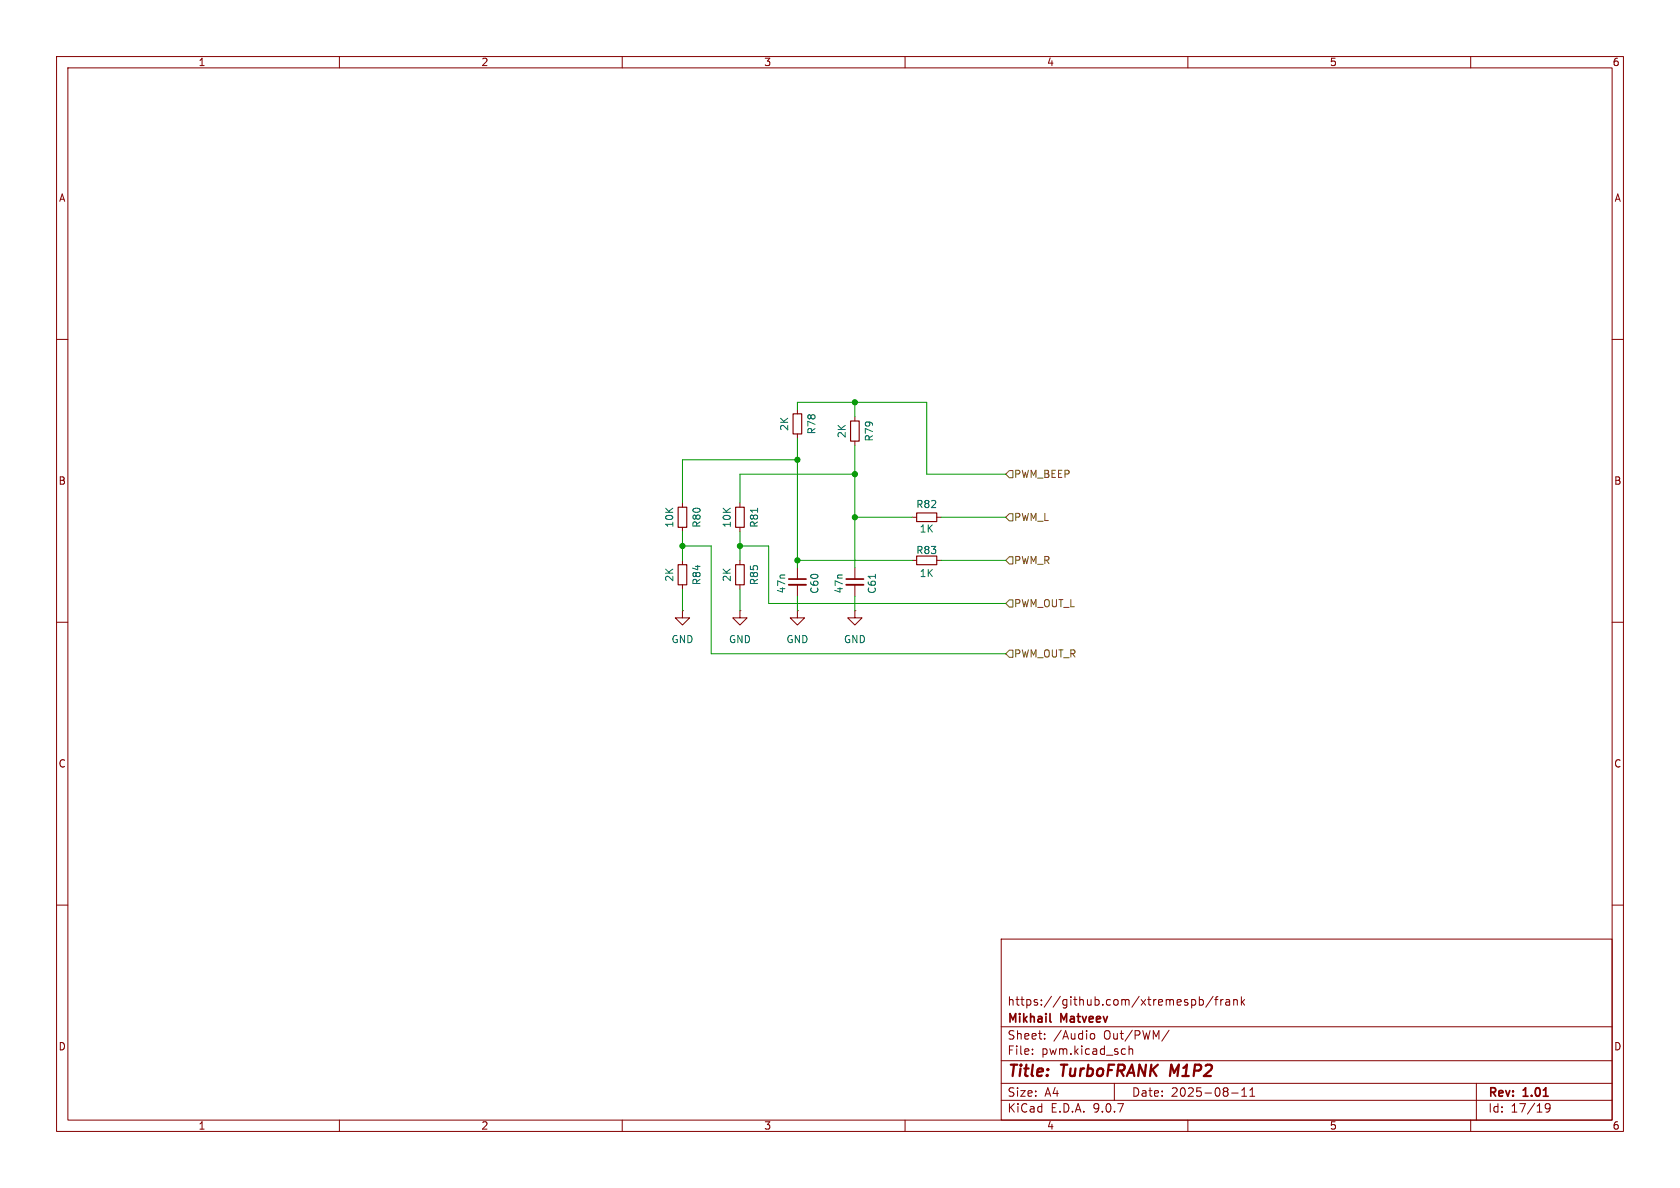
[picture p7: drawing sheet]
<svg xmlns="http://www.w3.org/2000/svg" width="297mm" height="210mm" viewBox="0 0 297 210" stroke-linecap="round" stroke-linejoin="round" font-family="sans-serif">
<g fill="none" stroke="#840000" stroke-width=".18">
<path d="M10 10h277v190h-277zM12 12h273v186h-273zM60 10v2M110 10v2M160 10v2M210 10v2M260 10v2M10 60h2M141 72.4v.8M141 76.7v.8M151.1 73.7v.7M151.1 78v.7"/>
<path d="M285 60h2M120.6 88.9v.8M120.6 93.2v.8M120.6 99.1v.7M130.8 88.9v.8M130.8 93.2v.8M130.8 99.1v.7M161.3 91.4h.8M161.3 99.1h.8M165.6 91.4h.8M165.6 99.1h.8M10 110h2"/>
<path d="M120.6 108v1.2h1.3l-1.3 1.3-1.2-1.3h1.2M120.6 108h.1M120.6 103.4v.7M130.8 108v1.2h1.3l-1.3 1.3-1.3-1.3h1.3M130.8 108h.1M130.8 103.4v.7M141 108v1.2h1.2l-1.2 1.3-1.3-1.3h1.3M141 108h.1M141 100.3v2.1M141 103.4v2M151.1 108v1.2h1.3l-1.3 1.3-1.2-1.3h1.2M151.1 108h.1"/>
<path d="M151.1 100.3v2.1M151.1 103.4v2M285 110h2M10 160h2M177 166h108v32h-108zM210.7 176.8l.4-.1 .3 .3v.4l-.2 .2h-.5M212 176.8l.5-.1 .2 .3v.4l-.1 .2h-.6M212 176.2v1.5M214.5 176.1l-1.3 2M214.7 176.7h.6M215.3 176.2l-.3 .2v1.3M215.8 176.7v1"/>
<path d="M216.2 176.7l-.2 .1-.2 .2M216.7 176.8h.6l.1 .9M217.4 177.1h-.5a.29 .29 0 0 0-.2 .3 .29 .29 0 0 0 .2 .3l.5-.1M218.1 176.8l.2-.1 .4 .1v.9M218.1 176.7v1M219.5 176.2v1.5M219.6 177.1l.4 .6M220 176.7l-.5 .6M285 160h2M60 198v2M110 198v2M160 198v2"/>
<path d="M177 194.5h108M177 191.5h108M177 187.5h108M177 181.5h108M182.5 186.3v.1M182.5 185.5v.1M184.7 183.6v.1M184.7 182.8v.1M192.7 183l.3-.3 .4 .1 .1 .2v.4l-.1 .2-.4 .1-.3-.3M197 191.5v3M199.6 184.9v1.5M199.6 185.5l.2-.1 .4 .1v.9"/>
<path d="M206.7 182.1l-1.3 2M210 198v2M217.7 193.2h1.2M219.5 193.8h.9M219.5 192.7l.5-.4v1.5M221 193.8h.8M221 192.7l.4-.4v1.5M260 198v2M261 191.5v6.5M274 195.7l-.3 .3h-.2l-.3-.3 .1-.5 .4-.1 .3 .1a.99 .99 0 0 1-.4 1.4h-.3"/>
</g>
<path d="M207.1 188.2l-.3 2" fill="none" stroke="#840000" stroke-width=".4"/>
<path d="M139.4 102.4h3.1M149.6 102.4h3.1M185.6 180.5l.2 .2" fill="none" stroke="#840000" stroke-width=".3"/>
<path d="M140.2 73.2h1.5v3.5h-1.5zM150.4 74.4h1.5v3.6h-1.5zM119.9 89.7h1.5v3.5h-1.5zM119.9 99.8h1.5v3.6h-1.5zM130 89.7h1.6v3.5h-1.6zM130 99.8h1.6v3.6h-1.6zM162.1 90.7h3.5v1.5h-3.5zM162.1 98.3h3.5v1.5h-3.5z" fill="none" stroke="#840000" stroke-width=".2"/>
<path d="M139.4 103.4h3.1M149.6 103.4h3.1" fill="none" stroke="#840000" stroke-width=".33"/>
<path d="M133.9 89.8v.8M154.8 101.5v.7" fill="none" stroke="#006464" stroke-width=".18"/>
<path d="M177.8 99.1l.6-.7h.7v1.3h-.7zM177.8 91.4l.6-.6h.7v1.3h-.7zM178.4 83.2h.7v1.3h-.7l-.6-.7zM177.8 115.6l.6-.7h.7v1.3h-.7zM178.4 106h.7v1.3h-.7l-.6-.6z" fill="none" stroke="#725600" stroke-width=".18"/>
<g fill="none" stroke="#009600" stroke-width=".18">
<path d="M141 72.4v-1.3h22.8v12.7h14M141 77.5v22.8M151.1 71.1v2.6M151.1 78.7v21.6M120.6 94v5.1M120.6 96.5h5.1v19.1h52.1M130.8 96.5h5.1v10.2h41.9M130.8 94v5.1M141 81.3h-20.4v7.6M141 99.1h20.3M151.1 83.8h-20.3v5.1M151.1 91.4h10.2"/>
<path d="M166.4 99.1h11.4M166.4 91.4h11.4M120.6 104.1v3.9M130.8 104.1v3.9M141 105.4v2.6M151.1 105.4v2.6"/>
</g>
<g fill="#009600" stroke="#009600" stroke-width=".18">
<circle cx="151.1" cy="71.1" r=".46"/>
<circle cx="141" cy="81.3" r=".46"/>
<circle cx="130.8" cy="96.5" r=".46"/>
<circle cx="141" cy="99.1" r=".46"/>
<circle cx="151.1" cy="91.4" r=".46"/>
<circle cx="120.6" cy="96.5" r=".46"/>
<circle cx="151.1" cy="83.8" r=".46"/>
</g>
<g font-size="2.8" fill="#840000">
<text x="178" y="190.9">Title:</text>
<text x="187.7" y="190.9">TurboFRANK</text>
<text x="207.7" y="190.9">M1P2</text>
</g>
<g font-size="2.1" fill="#840000">
<text x="178" y="178">https://github.com/xtremespb/frank</text>
<text x="178" y="184">Sheet:</text>
<text x="178" y="181.2">Mikhail</text>
<text x="186.2" y="184">/Audio</text>
<text x="187.6" y="181.2">Matveev</text>
<text x="195.2" y="184">Out/PWM/</text>
<text x="178" y="186.7">File:</text>
<text x="184.1" y="186.7">pwm.kicad_sch</text>
<text x="178" y="196.9">KiCad</text>
<text x="178" y="194.1">Size:</text>
<text x="184.7" y="194.1">A4</text>
<text x="185.7" y="196.9">E.D.A.</text>
<text x="193.3" y="196.9">9.0.7</text>
<text x="200" y="194.1">Date:</text>
<text x="207" y="194.1">2025-08-11</text>
<text x="263" y="194.3">Rev:</text>
<text x="263" y="196.9">Id:</text>
<text x="267.1" y="196.9">17/19</text>
<text x="269.4" y="194.3">1.01</text>
</g>
<g font-size="1.8" fill="#840000">
<text x="35" y="11.9">1</text>
<text x="85" y="11.9">2</text>
<text x="135" y="11.9">3</text>
<text x="185" y="11.9">4</text>
<text x="235" y="11.9">5</text>
<text x="285" y="11.9">6</text>
<text x="10.3" y="35.9">A</text>
<text x="285.3" y="35.9">A</text>
<text x="10.3" y="85.9">B</text>
<text x="285.3" y="85.9">B</text>
<text x="10.3" y="135.9">C</text>
<text x="285.3" y="135.9">C</text>
<text x="10.3" y="185.9">D</text>
<text x="285.3" y="185.9">D</text>
<text x="35" y="199.9">1</text>
<text x="85" y="199.9">2</text>
<text x="135" y="199.9">3</text>
<text x="185" y="199.9">4</text>
<text x="235" y="199.9">5</text>
<text x="285" y="199.9">6</text>
</g>
<g font-size="1.8" fill="#006464">
<text x="139.5" y="76.3" transform="rotate(-90 139.5 76.3)">2K</text>
<text x="144.4" y="76.9" transform="rotate(-90 144.4 76.9)">R78</text>
<text x="149.7" y="77.5" transform="rotate(-90 149.7 77.5)">2K</text>
<text x="154.5" y="78.1" transform="rotate(-90 154.5 78.1)">R79</text>
<text x="119.2" y="93.4" transform="rotate(-90 119.2 93.4)">10K</text>
<text x="124.1" y="93.4" transform="rotate(-90 124.1 93.4)">R80</text>
<text x="129.4" y="93.4" transform="rotate(-90 129.4 93.4)">10K</text>
<text x="134.2" y="93.4" transform="rotate(-90 134.2 93.4)">R81</text>
<text x="161.9" y="90">R82</text>
<text x="162.5" y="94.3">1K</text>
<text x="161.9" y="98.1">R83</text>
<text x="119.2" y="102.9" transform="rotate(-90 119.2 102.9)">2K</text>
<text x="124.1" y="103.5" transform="rotate(-90 124.1 103.5)">R84</text>
<text x="129.4" y="102.9" transform="rotate(-90 129.4 102.9)">2K</text>
<text x="134.2" y="103.5" transform="rotate(-90 134.2 103.5)">R85</text>
<text x="139" y="105" transform="rotate(-90 139 105)">47n</text>
<text x="144.9" y="105.1" transform="rotate(-90 144.9 105.1)">C60</text>
<text x="149.2" y="105" transform="rotate(-90 149.2 105)">47n</text>
<text x="155" y="105.1" transform="rotate(-90 155 105.1)">C61</text>
<text x="162.5" y="102.2">1K</text>
<text x="118.6" y="113.9">GND</text>
<text x="128.8" y="113.9">GND</text>
<text x="138.9" y="113.9">GND</text>
<text x="149.1" y="113.9">GND</text>
</g>
<g font-size="1.8" fill="#725600">
<text x="179.2" y="84.7">PWM_BEEP</text>
<text x="179.2" y="92.3">PWM_L</text>
<text x="179.2" y="99.9">PWM_R</text>
<text x="179.2" y="107.5">PWM_OUT_L</text>
<text x="179.2" y="116.4">PWM_OUT_R</text>
</g>
</svg>
